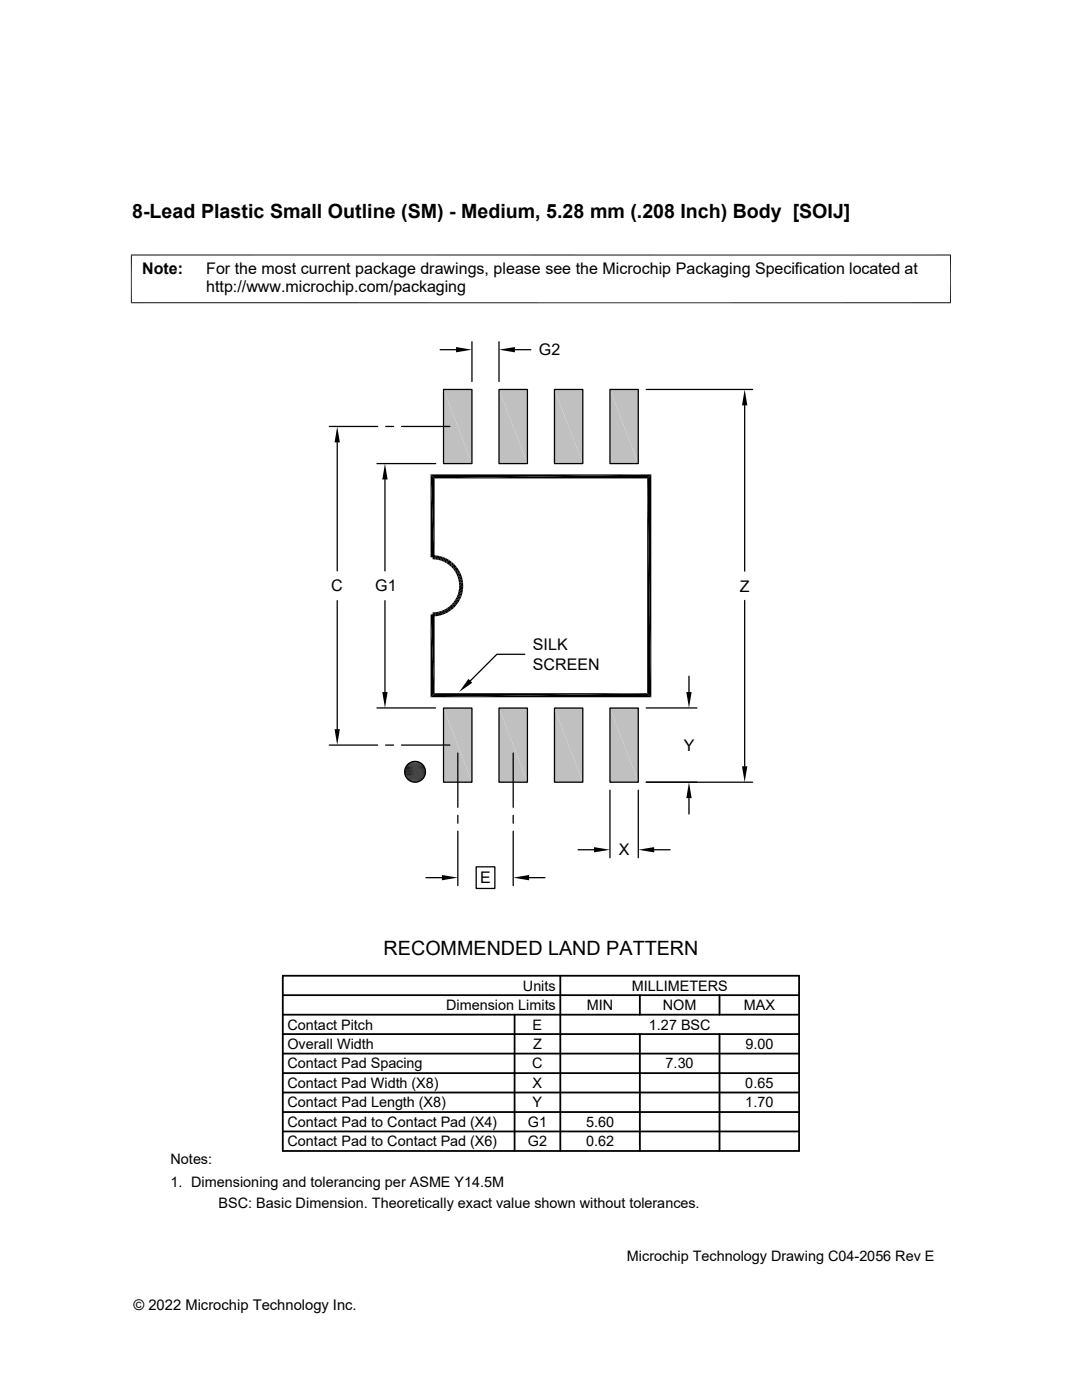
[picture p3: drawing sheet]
<svg xmlns="http://www.w3.org/2000/svg" width="216mm" height="279mm" viewBox="0 0 216 279" stroke-linecap="round" stroke-linejoin="round" font-family="sans-serif">
<g fill="#c0c0c0">
<path d="M121.7 77.7l5.7 14.8h-5.7z"/>
<path d="M121.7 77.7h5.7v14.8z"/>
<path d="M110.6 77.7l5.7 14.8h-5.7z"/>
<path d="M110.6 77.7h5.7v14.8z"/>
<path d="M99.6 77.7l5.6 14.8h-5.6z"/>
<path d="M99.6 77.7h5.6v14.8z"/>
<path d="M88.5 77.7l5.7 14.8h-5.7z"/>
<path d="M88.5 77.7h5.7v14.8z"/>
<path d="M121.7 141.3l5.7 14.8h-5.7z"/>
<path d="M121.7 141.3h5.7v14.8z"/>
<path d="M110.6 141.3l5.7 14.8h-5.7z"/>
<path d="M110.6 141.3h5.7v14.8z"/>
<path d="M99.6 141.3l5.6 14.8h-5.6z"/>
<path d="M99.6 141.3h5.6v14.8z"/>
<path d="M88.5 141.3l5.7 14.8h-5.7z"/>
<path d="M88.5 141.3h5.7v14.8z"/>
</g>
<g fill="#000">
<path d="M91 69.3l3.2 .5-3.2 .5zM99.6 69.8l3.1-.5v1zM67.3 85.1l.5 3.2h-1zM76.8 92.5l.5 3.2h-1zM85.9 94.7h44.1l-43.3 .8zM86.7 95.5l43.3-.8-.9 .8zM129.1 95.5l.9 43.6-.9-.8zM129.1 95.5l.9-.8v44.4zM148.6 77.7l.5 3.2h-1zM85.9 94.7l.8 16.5h-.8zM85.9 94.7l.8 .8v15.7zM86.3 110.8l.6 .9-.6-.1z"/>
<path d="M86.3 110.8h.7l-.1 .9zM87 110.8l.5 .9h-.6zM87 110.8l.7 .2-.2 .7zM87.7 111l.4 .9-.6-.2zM87.7 111l.6 .1-.2 .8zM88.3 111.1l.3 1-.5-.2zM88.3 111.1l.7 .3-.4 .7zM89 111.4l.1 1-.5-.3zM89 111.4l.6 .3-.5 .7zM89.6 111.7v1.1l-.5-.4zM90.1 112.1v1.1l-.5-.4zM89.6 111.7l.5 .4-.5 .7z"/>
<path d="M90.6 112.6l-.1 1-.4-.4zM90.1 112.1l.5 .5-.5 .6zM91.1 119.2l.7 .4-1 .1zM90.5 113.6l.6-.5-.3 1zM91.3 118.7l.8 .2-1 .3zM90.8 114.1l.7-.4-.4 .9zM90.6 112.6l.5 .5-.6 .5zM91.5 118.1l.8 .2-1 .4zM91.1 114.6l.7-.3-.5 .9zM91.6 117.5l.8 .1-.9 .5zM91.3 115.2l.8-.3-.6 .8zM91.1 113.1l.4 .6-.7 .4z"/>
<path d="M91.6 116.9h.8l-.8 .6zM91.5 115.7l.8-.2-.7 .8zM91.6 116.3l.8-.1-.8 .7zM91.1 119.2l1-.3-.3 .7zM91.5 113.7l.3 .6-.7 .3zM91.3 118.7l1-.4-.2 .6zM91.8 114.3l.3 .6-.8 .3zM91.5 118.1l.9-.5-.1 .7zM92.1 114.9l.2 .6-.8 .2zM91.6 117.5l.8-.6v.7zM92.3 115.5l.1 .7-.8 .1zM91.6 116.9l.8-.7v.7z"/>
<path d="M76.3 138.1h1l-.5 3.2zM85.9 122.6l.8 15.7-.8 .8zM86.3 122.2l.7 .8h-.7zM86.3 122.2h.6l.1 .8zM85.9 122.6h.8v15.7zM86.9 122.2l.6-.1 .2 .8zM86.9 122.2l.8 .7-.7 .1zM87.5 122.1l.6-.2 .2 .8zM87.5 122.1l.8 .6-.6 .2zM88.1 121.9l.5-.2 .4 .7zM88.1 121.9l.9 .5-.7 .3zM88.6 121.7l.5-.3 .5 .7z"/>
<path d="M88.6 121.7l1 .4-.6 .3zM89.1 121.4l.5-.3 .5 .6zM89.1 121.4l1 .3-.5 .4zM89.6 121.1l.5-.4 .5 .5zM90.5 120.2l.6 .5h-1zM89.6 121.1l1 .1-.5 .5zM90.8 119.7l.7 .5h-1zM90.1 120.7h1l-.5 .5zM90.5 120.2h1l-.4 .5zM90.8 119.7l1-.1-.3 .6zM93.5 135.5l.7 .7-2.6 1.9zM86.7 138.3h42.4l-43.2 .8z"/>
<path d="M85.9 139.1l43.2-.8 .9 .8zM136.9 138.1h1.1l-.5 3.2zM66.8 145.5h1l-.5 3.2zM81.8 155.8l1.9 .1zM82 152.1l1.8 .1zM82 155.9l1.5 .1zM82 155.9h1.7zM82 152.1h1.7zM82.1 152l1.6 .1zM82.1 156l1.2 .1zM82.1 156h1.4zM82.1 152h1.4z"/>
<path d="M82.4 152h1.1zM82.4 156.1h.6zM82.4 156.1h.9zM82.4 152h.9zM82.5 152h.8zM82.5 156.1h.5zM82.5 152h.5zM137.5 156.1l.5 3.2h-1.1zM148.1 152.9h1l-.5 3.2zM88.2 174.6l3.2 .6-3.2 .5zM102.4 175.2l3.2-.6v1.1zM118.5 169.1l3.2 .5-3.2 .5z"/>
<path d="M127.4 169.6l3.1-.5v1z"/>
</g>
<g fill="none" stroke="#000" stroke-width=".25">
<path d="M87.8 69.8h3.2M88.5 77.7h5.7v14.8h-5.7zM94.2 68.2v7.9M99.6 77.7h5.6v14.8h-5.6zM99.6 68.2v7.9M102.7 69.8h3.2M110.6 77.7h5.7v14.8h-5.7zM121.7 77.7h5.7v14.8h-5.7zM128.9 77.7h21.3M65.7 85.1h9.7M67.3 88.3v25.6M75.2 92.5h11.7"/>
<path d="M76.8 95.7v18.2M76.9 85.1h1.6M80.1 85.1h9.7M148.6 80.9v33.1M67.3 119.9v25.6M76.8 119.9v18.2M148.6 119.8v33.1M104.7 130.6h-5.6l-5.2 5.3M137.5 134.9v3.2M65.7 148.7h9.7M75.2 141.3h11.7M76.9 148.7h1.6"/>
<path d="M80.1 148.7h9.7M88.5 141.3h5.7v14.8h-5.7zM91.4 150.3v10.8M99.6 141.3h5.6v14.8h-5.6zM102.4 150.3v10.8M110.6 141.3h5.7v14.8h-5.7zM121.7 141.3h5.7v14.8h-5.7zM121.7 157.7v13.5M127.4 157.7v13.5M128.9 156.1h21.3M128.9 141.3h10.2M137.5 159.3v3.2"/>
<path d="M85 175.2h3.2M91.4 162.7v1.6M91.4 165.9v10.8M95 173h3.7v4.3h-3.7zM102.4 162.7v1.6M102.4 165.9v10.8M105.6 175.2h3.2M115.4 169.6h3.1M130.5 169.6h3.2"/>
<circle cx="82.8" cy="154" r="2.08"/>
</g>
<g fill="none" stroke="#000" stroke-width=".2">
<path d="M26.1 50.9h163.7M26.2 50.8v9.7M189.7 50.8v9.7M26.1 60.4h163.7M80.7 154.1h4.2M80.7 154.3h4.2M80.7 153.7h4.2M80.8 153.5h4.1M80.8 153.3h4M80.8 154.7h4M80.9 154.9h3.9M80.9 153.2h3.9"/>
<path d="M81 155.1h3.7M81 153h3.7M81.1 155.2h3.5M81.1 152.8h3.5M81.2 152.7h3.3M81.2 155.4h3.3M81.3 155.5h3M81.3 152.5h3M81.4 152.4h2.8M81.4 155.7h2.8M81.6 152.3h2.4M81.6 155.8h2.4"/>
<path d="M81.8 155.9h2M81.8 152.2h2"/>
</g>
<path d="M80.7 153.9h4.2M80.8 154.5h4.1" fill="none" stroke="#000" stroke-width=".21"/>
<g fill="none" stroke="#000" stroke-width=".36">
<path d="M56.4 198.6h103M56.4 194.7h103v35h-103zM111.8 194.7v35M127.7 198.6v3.9M143.6 198.6v3.9M56.4 202.5h103M56.4 218h103M56.4 206.4h103M56.4 210.3h103M56.4 214.2h103M102.7 202.5v27.2M127.7 206.4v23.3"/>
<path d="M143.6 206.4v23.3M56.4 221.9h103M56.4 225.8h103"/>
</g>
<g font-size="3.9">
<text x="26.4" y="43.5">8-Lead Plastic Small Outline (SM) - Medium, 5.28 mm (.208 Inch) Body [SOIJ]</text>
<text x="76.5" y="190.6">RECOMMENDED LAND PATTERN</text>
</g>
<g font-size="3.2">
<text x="28.4" y="54.7">Note:</text>
<text x="41.1" y="58.3">http://www.microchip.com/packaging</text>
<text x="41.1" y="54.7">For the most current package drawings, please see the Microchip Packaging Specification located at</text>
<text x="107.5" y="70.9">G2</text>
<text x="66.1" y="118">C</text>
<text x="74.9" y="118">G1</text>
<text x="147.6" y="118">Z</text>
<text x="106.3" y="129.8">SILK</text>
<text x="106.3" y="133.6">SCREEN</text>
<text x="136.4" y="149.8">Y</text>
<text x="123.5" y="170.7">X</text>
<text x="95.8" y="176.3">E</text>
</g>
<g font-size="2.9">
<text x="104.3" y="197.7">Units</text>
<text x="126" y="197.7">MILLIMETERS</text>
<text x="89" y="201.6">Dimension Limits</text>
<text x="117.1" y="201.6">MIN</text>
<text x="132.3" y="201.6">NOM</text>
<text x="148.4" y="201.6">MAX</text>
<text x="57.3" y="205.5">Contact Pitch</text>
<text x="57.3" y="209.4">Overall Width</text>
<text x="106.3" y="205.5">E</text>
<text x="106.4" y="209.4">Z</text>
<text x="129.5" y="205.5">1.27 BSC</text>
<text x="148.7" y="209.4">9.00</text>
<text x="57.3" y="213.2">Contact Pad Spacing</text>
<text x="106.2" y="213.2">C</text>
<text x="132.8" y="213.2">7.30</text>
<text x="57.3" y="221">Contact Pad Length (X8)</text>
<text x="57.3" y="217.1">Contact Pad Width (X8)</text>
<text x="106.3" y="221">Y</text>
<text x="106.3" y="217.1">X</text>
<text x="148.7" y="221">1.70</text>
<text x="148.7" y="217.1">0.65</text>
<text x="57.3" y="224.9">Contact Pad to Contact Pad (X4)</text>
<text x="105.3" y="224.9">G1</text>
<text x="116.9" y="224.9">5.60</text>
<text x="34" y="232.4">Notes:</text>
<text x="57.3" y="228.8">Contact Pad to Contact Pad (X6)</text>
<text x="105.3" y="228.8">G2</text>
<text x="116.9" y="228.8">0.62</text>
<text x="34" y="237">1. Dimensioning and tolerancing per ASME Y14.5M</text>
<text x="43.6" y="241">BSC: Basic Dimension. Theoretically exact value shown without tolerances.</text>
<text x="125.1" y="251.7">Microchip Technology Drawing C04-2056 Rev E</text>
<text x="26.6" y="261.3">© 2022 Microchip Technology Inc.</text>
</g>
</svg>
